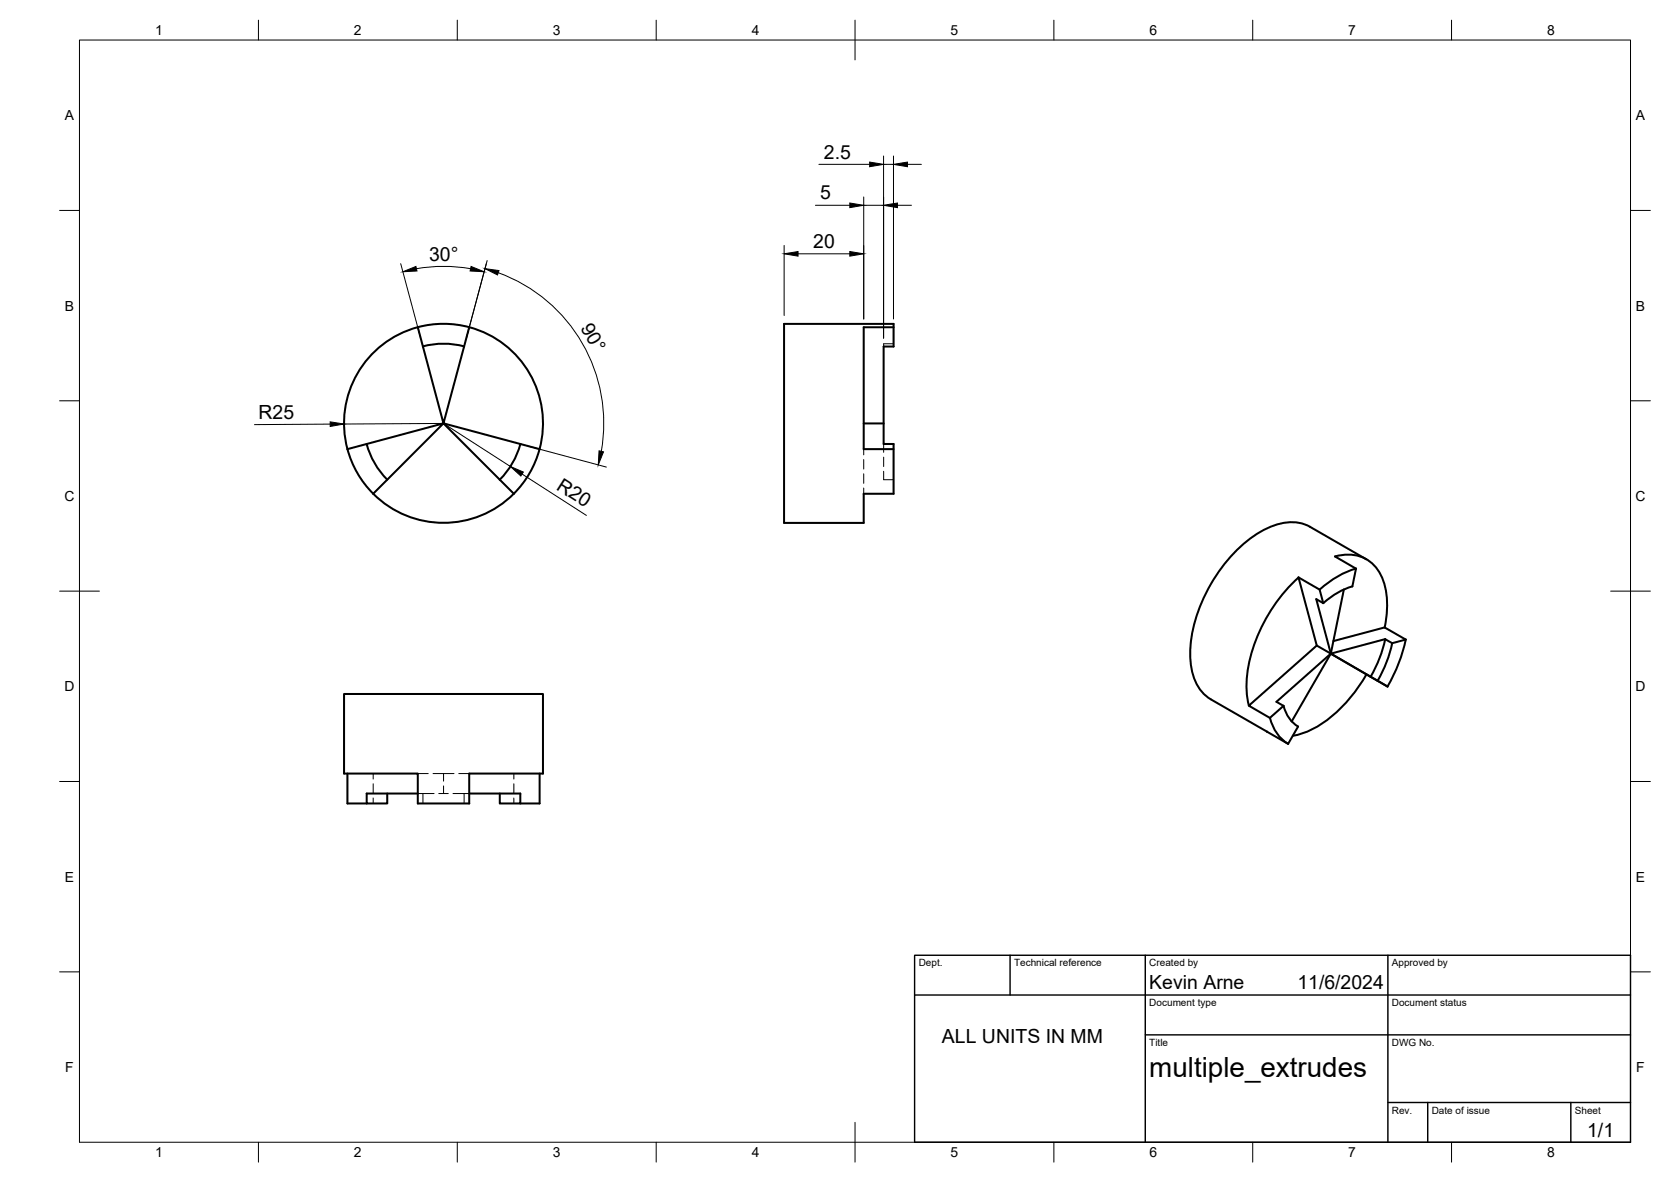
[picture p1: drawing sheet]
<svg xmlns="http://www.w3.org/2000/svg" width="420mm" height="297mm" viewBox="0 0 420 297" stroke-linecap="round" stroke-linejoin="round" font-family="sans-serif">
<!-- layer: Visible -->
<g fill="none" stroke="#000" stroke-width=".51">
<path d="M105 82.2a25 25 0 0 1 13 0M105 82.2a25 25 0 0 0-11.2 41.9M105.1 82.2l1.2 4.9M106.3 87.1l5.2 19.3 5.2-19.3M116.7 87a20 20 0 0 0-10.4 0M118 82.2l-1.3 4.9M118 82.2a25 25 0 0 1 11.2 41.9M197.1 81.4h27.6v5.7h-2.5v24.5h2.5v12.5h-7.5v7.3h-20.1zM224.7 82.2h-7.5v30.7h7.5M92.2 111.6a20 20 0 0 0 5.2 8.9M92.2 111.6l19.3-5.2-17.7 17.7M92.2 111.6l-4.8 1.3"/>
<path d="M130.8 111.6a20 20 0 0 1-5.1 8.9M135.7 112.9l-24.2-6.5 17.7 17.7M217.2 106.4h5M93.8 124.1a25 25 0 0 0 35.4 0M329.4 132.4l14.2 8.2M329.4 132.4a11.7 11.7 0 0 0-11 .4 37 37 0 0 0-16.9 20.1 26.1 26.1 0 0 0-1.2 17.7 9.9 9.9 0 0 0 4.2 5.2l19.4 11.1 2.5-4.3a8.3 8.3 0 0 1-3.7-5.2M326.5 145.1a39.6 39.6 0 0 0-13.1 27.4l.3 3.3 .3 1.5M331.8 148.2l.9 3.4M331.8 148.2l-5.3-3.1 4.6 17.1M332.7 151.6l-1.7-1 3.6 13.7M337.9 148.1l-3.3 16.2M340 147.4a18.4 18.4 0 0 0-7.3 4.2"/>
<path d="M341 142.9l-5.3-3.1a9.4 9.4 0 0 1 12.5 7.2 23.2 23.2 0 0 1 0 10.7M341 142.9l-1 4.5M341 142.9a23.3 23.3 0 0 0-9.2 5.3M86.5 174.4h50v20h-18.5v7.5h-12.9v-7.5h-18.6zM331.1 162.2l3.5 2.1-9.8 17M331.1 162.2l-17.1 15.1 5.3 3.1M334.6 164.3l14.3 8.2zM334.6 164.3l-13.6 12.1 1.7 1-3.4 3M343.6 169.5a34.2 34.2 0 0 1-14.8 14.3l-3.7 1.1M348.3 160.6a31.9 31.9 0 0 1-3.7 9.5M350.1 161.6a31.9 31.9 0 0 1-3.7 9.5M350.1 161.6l-1.8-1-13.7 3.7"/>
<path d="M353.5 160.7l-3.4 .9M353.5 160.7l-5.4-3-12.8 3.4M353.5 160.7a39.8 39.8 0 0 1-4.6 11.8M87.4 194.4v7.5h4.8M97.4 199.4v2.5h-5.2v-2.5h12.9M118 199.4h12.8v2.5h-5.1v-2.5M135.7 194.4v7.5h-4.9M318.6 183.9h.1M319.3 180.4a10.4 10.4 0 0 0 4.6 6.5"/>
</g>
<!-- layer: Hidden -->
<g fill="none" stroke="#000" stroke-width=".25">
<path d="M224.7 86.4h-2.5v.7M217.2 112.9v1.4M217.2 115.5v2.4M217.2 119.1v2.4M222.2 111.6v2.1M222.2 114.9v2.3M222.2 118.4v2.2h2.5M217.2 122.6v1.5M93.8 194.4v1.4M93.8 197v2.4M105.1 199.4h1.2M105.1 194.4h2.6"/>
<path d="M106.3 199.4h2.8M106.3 199.4v2.5M108.9 194.4h5.3M110.3 199.4h2.4M111.5 194.4v1.9M111.5 197.5v1.9M113.9 199.4h2.8M115.4 194.4h2.6M116.7 199.4v2.5M116.7 199.4h1.3M129.2 194.4v1.4M129.2 197v2.4"/>
<path d="M93.8 200.5v1.4M129.2 200.5v1.4"/>
</g>
<!-- layer: BORDER -->
<g fill="none" stroke="#000" stroke-width=".25">
<path d="M20 10.1h390v276.9h-390zM65 5.1v5M115 5.1v5M165 5.1v5M215 5.1v10M265 5.1v5M315 5.1v5M365 5.1v5M15 52.9h5M410 52.9h5M15 100.7h5M410 100.7h5"/>
<path d="M15 148.6h10M405 148.6h10M15 196.4h5M410 196.4h5M15 244.2h5M410 244.2h5M65 287v5M115 287v5M165 287v5M215 282.1v9.9M265 287v5M315 287v5"/>
<path d="M365 287v5"/>
</g>
<!-- layer: TITLEBLOCK -->
<path d="M230 240.1h180v46.9h-180zM230 250h180M254 240.1v9.9M288 240.1v46.9M349 240.1v46.9M288 260.1h122M349 277.1h61M359 277.1v9.9M395 277.1v9.9" fill="none" stroke="#000" stroke-width=".36"/>
<!-- layer: FD_Dimensions -->
<g fill="none" stroke="#000" stroke-width=".25">
<path d="M222.2 39.2v45.8M224.7 39.2v41M205 51.6h8.7M205.9 41.3h12.8M217.2 49.5v30.7M217.2 51.6h5M222.2 41.3h2.5M225.7 51.6h3.5M228.2 41.3h3.5M100.8 66.3l5 18.8M104.7 67.5a39.5 39.5 0 0 1 13.6 0M122.5 65.5l-5.3 19.6"/>
<path d="M125.3 68.5a40.3 40.3 0 0 1 25.9 44.9M197.2 61.7v17.6M200.7 63.8h13M83 106.6l-19 .1M86.5 106.6l25-.2 16.8 10.8M131.3 119.1l16.1 10.4M132.9 112.1l19.6 5.3"/>
</g>
<path d="M213.7 51l3.5 .6-3.5 .6zM218.7 40.7l3.5 .6-3.5 .6zM222.2 51.6l3.5-.6v1.2zM224.7 41.3l3.5-.6v1.2zM101.3 68.3l3.3-1.3 .2 1.1zM118.4 67l3.3 1.3-3.5-.2zM121.9 67.5l3.6 .5-.4 1.1zM197.2 63.8l3.5-.6v1.2zM213.7 63.2l3.5 .6-3.5 .6zM83 106l3.5 .6-3.5 .6zM128.3 117.2l3.3 1.4-.6 1zM150.6 113.3l1.1 .2-1.3 3.3z" fill="#000" stroke="#000" stroke-width=".25"/>
<text font-size="7" x="289" y="270.6">multiple_extrudes</text>
<g font-size="4.9">
<text x="207.2" y="39.8">2.5</text>
<text x="206.2" y="50.1">5</text>
<text x="107.9" y="65.5">30°</text>
<text x="204.5" y="62.3">20</text>
<text x="145.8" y="82.4" transform="rotate(60 145.8 82.4)">90°</text>
<text x="65" y="105.2">R25</text>
<text x="139.7" y="122.8" transform="rotate(33 139.7 122.8)">R20</text>
<text x="289" y="248.5">Kevin Arne</text>
<text x="326.2" y="248.5">11/6/2024</text>
<text x="236.9" y="262.1">ALL UNITS IN MM</text>
<text x="399.1" y="285.7">1/1</text>
</g>
<g font-size="3.5">
<text x="39" y="8.8">1</text>
<text x="89" y="8.8">2</text>
<text x="139" y="8.8">3</text>
<text x="189" y="8.8">4</text>
<text x="239" y="8.8">5</text>
<text x="289" y="8.8">6</text>
<text x="339" y="8.8">7</text>
<text x="389" y="8.8">8</text>
<text x="16.3" y="30.2">A</text>
<text x="411.3" y="30.2">A</text>
<text x="16.3" y="78">B</text>
<text x="411.3" y="78">B</text>
<text x="16.2" y="125.9">C</text>
<text x="411.2" y="125.9">C</text>
<text x="16.2" y="173.7">D</text>
<text x="411.2" y="173.7">D</text>
<text x="16.3" y="221.6">E</text>
<text x="411.3" y="221.6">E</text>
<text x="16.4" y="269.4">F</text>
<text x="411.4" y="269.4">F</text>
<text x="39" y="290.8">1</text>
<text x="89" y="290.8">2</text>
<text x="139" y="290.8">3</text>
<text x="189" y="290.8">4</text>
<text x="239" y="290.8">5</text>
<text x="289" y="290.8">6</text>
<text x="339" y="290.8">7</text>
<text x="389" y="290.8">8</text>
</g>
<g font-size="2.5">
<text x="231" y="242.9">Dept.</text>
<text x="255" y="242.9">Technical reference</text>
<text x="289" y="242.9">Created by</text>
<text x="350" y="242.9">Approved by</text>
<text x="289" y="252.8">Document type</text>
<text x="350" y="252.8">Document status</text>
<text x="289" y="262.9">Title</text>
<text x="350" y="262.9">DWG No.</text>
<text x="350" y="279.9">Rev.</text>
<text x="360" y="279.9">Date of issue</text>
<text x="396" y="279.9">Sheet</text>
</g>
</svg>
